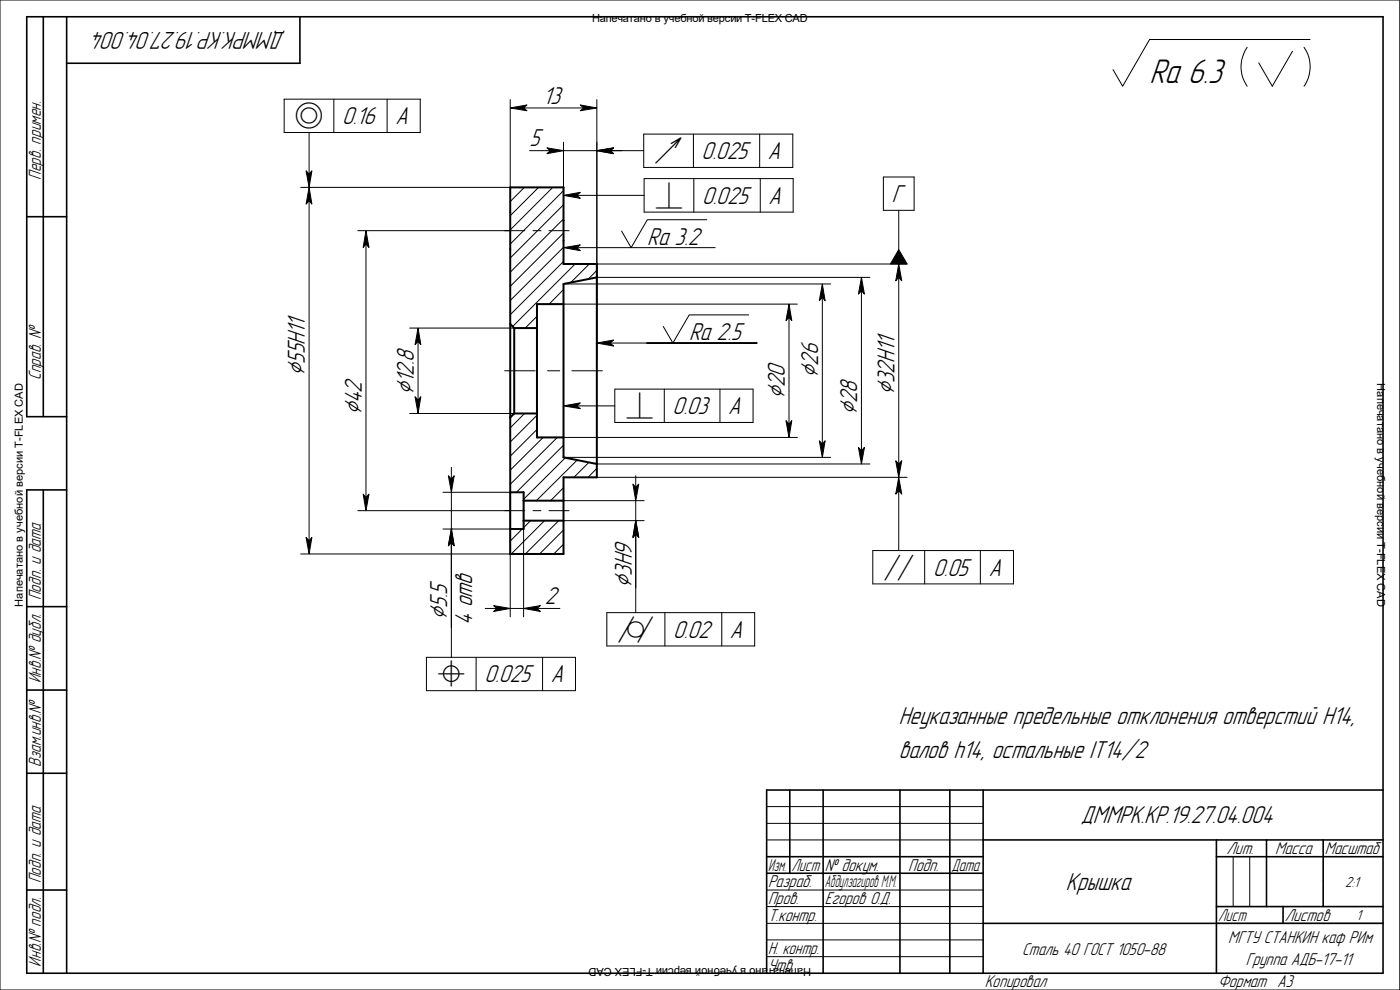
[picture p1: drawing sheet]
<svg xmlns="http://www.w3.org/2000/svg" width="297mm" height="210mm" viewBox="0 0 297 210" stroke-linecap="round" stroke-linejoin="round" font-family="sans-serif">
<g fill="none" stroke="#000" stroke-width=".21">
<path d="M0 0h297v210h-297zM264.6 10a7.1 7.1 0 0 0 0 8.3M274.2 10.9l-4.3 7.4-2.9-5M276.6 10a7.1 7.1 0 0 1 0 8.3M277.9 8.4h-34l-5.7 9.9-2.1-3.5M60.3 21h28.9v7.1h-28.9zM65.6 39.8h.1M65.6 28.1v8.8M70.8 21v7.1M82.1 21v7.1M108.2 21.1v18.7h-44.4M111.1 22.9h12.7"/>
<path d="M111.3 39.8l-3.1 3M112.4 32h4.4M114.3 39.8l-6.1 6M117.3 39.8l-9.1 9M119.5 32h7.1M119.5 30.2v13M126.6 32h.1M126.6 21.1v55.2M129.5 32h7.1M136.6 28.4h31.6v7.1h-31.6zM136.7 37.9h31.6v7.1h-31.6zM147.1 28.4v7.1"/>
<path d="M147.2 37.9v7.1M161.2 28.4v7.1M161.3 37.9v7.1M187.4 37.5h6.5v7.1h-6.5zM65.6 42.6v72.1M75.9 48.9h35.4M77.6 51.8v53.7M113.1 48.9h1.7M116.5 48.9h4.2M119.5 40.4l-11.3 11.4M119.5 43.4l-11.3 11.3M119.5 46.4l-11.3 11.3"/>
<path d="M119.5 49.4l-11.3 11.3M119.5 52.5l-11.3 11.3M119.5 55.5l-11.3 11.3M119.5 46.8v9.3M122 56l-13.2 13.3M122.4 52.5h29.3M122.4 41.4h14.3M125 56l-4 4M126.6 57.4l-1.8 1.8M126.6 56h65.8M126.6 58.8h57.9M149.9 46.6h-12.6l-3.4 5.9-2-3.5"/>
<path d="M190.7 56h.1M190.7 44.6v8.4M190.7 58.8v39.6M86.9 69.6h22.2M88.7 72.4v12.5M107.1 78.7h6.4M113.9 67.1l-2.5 2.5M116.2 78.7h2.5M119.5 61.4l-3 3.1M119.5 64.4v.1M119.5 64.5h49.7M119.5 60.2h56.7"/>
<path d="M121.3 78.7h6.5M129.5 72.8h31.1h-23.4M158.8 66.8h-12.6l-3.5 6-2-3.5M167.4 67.4v22.6M174.5 63.1v31.1M182.8 61.7v33.9M86.9 87.7h22.2M95.8 99.1v2.5M111.3 87.7l-3.1 3.1M113.9 88.1l-5.7 5.7M113.9 91.1l-5.7 5.7M115.2 92.8l-7 6.9"/>
<path d="M118.2 92.8l-10 9.9M119.5 94.4l-9.9 10M119.5 84.3v8.5h49.7M119.5 97h56.7M119.9 97.1l-8.8 8.8M122.4 86.1h8M122.4 97.6l-8.6 8.6M124.9 98.1l-3.1 3.2M126.6 99.4l-1.8 1.9M126.6 98.4h57.9M130.4 82.5h29.4v7.1h-29.4zM140.9 82.5v7.1"/>
<path d="M152.7 82.5v7.1M63.8 117.5h44.4M75.9 108.3h35.4M94 104.4h14.2v26.5M94 112.2h14.2M95.8 112.2h.1M95.8 104.4v7.8M95.8 115.1v24.3M110.8 112.2l-2.6 2.6M111.1 104.4v26.5M112.6 110.4l-1.5 1.5M113.1 108.3h1.7"/>
<path d="M115.5 110.4l-7 7.1M116.5 108.3h4.2M118.5 110.4l-7 7.1M119.5 103.5l-2.7 2.7M119.5 112.4l-5 5.1M119.5 115.4l-2 2.1M119.5 106.2h17.2M119.5 110.4h17.2M126.6 101.3h65.8M134.9 110.4h.1M134.9 100.9v2.5M134.9 106.2v4.2"/>
<path d="M134.9 113.3v16.7M185.2 116.8h29.8v7.1h-29.8zM190.7 101.3h.1M190.7 104.1v12.7M196.2 116.8v7.1M208 116.8v7.1M90.5 139.4h31.6v7.1h-31.6zM101 139.4v7.1M103 129.1h2.4M108.2 129.1h2.9M113.9 129.1h4.9M115.1 139.4v7.1"/>
<path d="M128.7 130h31.4v7h-31.4zM141.1 130v7M153.1 130v7M162.6 178.2h46M162.6 171.1h46M162.6 174.7h46M162.6 195.9h46M162.6 188.8h46M162.6 192.3h46M162.6 199.4h46M258.1 195.9h35.3M261.6 181.7v10.6"/>
<path d="M265.1 181.7v10.6M162.6 202.9h46"/>
</g>
<path d="M108.2 39.8h11.3v16.2h7.1v45.3h-7.1v16.2h-11.3zM126.6 58.8l-7.1 1.4v36.8l7.1 1.4M108.2 68.7l.9 .9M109.1 69.6h4.8M109.1 69.6v18.1M119.5 64.5h-5.6v28.3h5.6M109.1 87.7h4.8M109.1 87.7l-.9 .9M108.2 104.4h2.9v7.8h-2.9M111.1 110.4h8.4M111.1 106.2h8.4" fill="none" stroke="#000" stroke-width=".42"/>
<g fill="#000" stroke="#000" stroke-width=".21">
<path d="M64.9 36.2l.7 .7 .6-.7-.6 3.6z" fill-rule="evenodd"/>
<path d="M108.2 22.9l3.6-.6-.7 .6 .7 .6z" fill-rule="evenodd"/>
<path d="M116 31.4l3.5 .6-3.5 .6 .8-.6z" fill-rule="evenodd"/>
<path d="M123.1 22.3l3.5 .6-3.5 .6 .7-.6z" fill-rule="evenodd"/>
<path d="M126.6 32l3.6-.6-.7 .6 .7 .6z" fill-rule="evenodd"/>
<path d="M126.6 32l3.6-.6-.7 .6 .7 .6z" fill-rule="evenodd"/>
<path d="M65.6 39.8l.6 3.5-.6-.7-.7 .7z" fill-rule="evenodd"/>
<path d="M77.6 48.9l.7 3.6-.7-.7-.6 .7z" fill-rule="evenodd"/>
<path d="M119.5 41.4l3.6-.6-.7 .6 .7 .7z" fill-rule="evenodd"/>
<path d="M119.5 52.5l3.6-.6-.7 .6 .7 .7z" fill-rule="evenodd"/>
<path d="M190.7 53l1.7 3h-3.5z" fill-rule="evenodd"/>
<path d="M190.7 56l.6 3.6-.6-.8-.7 .8z" fill-rule="evenodd"/>
<path d="M88.7 69.6l.6 3.5-.6-.7-.6 .7z" fill-rule="evenodd"/>
<path d="M126.6 72.8l3.6-.7-.7 .7 .7 .6z" fill-rule="evenodd"/>
<path d="M167.4 64.5l.6 3.5-.6-.6-.6 .6z" fill-rule="evenodd"/>
<path d="M174.5 60.2l.5 3.6-.5-.7-.7 .7z" fill-rule="evenodd"/>
<path d="M182.8 58.8l.6 3.6-.6-.7-.7 .7z" fill-rule="evenodd"/>
<path d="M88.1 84.2l.6 .7 .6-.7-.6 3.5z" fill-rule="evenodd"/>
<path d="M119.5 86.1l3.6-.6-.7 .6 .7 .6z" fill-rule="evenodd"/>
<path d="M166.8 89.2l.6 .8 .6-.8-.6 3.6z" fill-rule="evenodd"/>
<path d="M173.8 93.5l.7 .7 .5-.7-.5 3.5z" fill-rule="evenodd"/>
<path d="M182.1 94.9l.7 .7 .6-.7-.6 3.5z" fill-rule="evenodd"/>
<path d="M190 97.7l.7 .7 .6-.7-.6 3.6z" fill-rule="evenodd"/>
<path d="M64.9 114l.7 .7 .6-.7-.6 3.5z" fill-rule="evenodd"/>
<path d="M77 104.8l.6 .7 .7-.7-.7 3.5z" fill-rule="evenodd"/>
<path d="M95.1 100.9l.7 .7 .6-.7-.6 3.5z" fill-rule="evenodd"/>
<path d="M95.8 112.2l.6 3.6-.6-.7-.7 .7z" fill-rule="evenodd"/>
<path d="M95.8 112.2l.6 3.6-.6-.7-.7 .7z" fill-rule="evenodd"/>
<path d="M134.3 102.7l.6 .7 .6-.7-.6 3.5z" fill-rule="evenodd"/>
<path d="M134.9 110.4l.6 3.6-.6-.7-.6 .7z" fill-rule="evenodd"/>
<path d="M134.9 110.4l.6 3.6-.6-.7-.6 .7z" fill-rule="evenodd"/>
<path d="M190.7 101.3l.6 3.5-.6-.7-.7 .7z" fill-rule="evenodd"/>
<path d="M104.7 128.5l3.5 .6-3.5 .6 .7-.6z" fill-rule="evenodd"/>
<path d="M111.1 129.1l3.5-.6-.7 .6 .7 .6z" fill-rule="evenodd"/>
</g>
<g fill="none" stroke="#000" stroke-width=".34">
<path d="M9.2 3.6v84.8M14.1 3.6v202.9M63.6 3.6v9.8h-49.5M5.7 46h8.4M14.1 88.4h-8.4v-84.8h287.7v202.9h-287.7v-102.6h8.4M9.2 103.9v102.6M5.7 128.7h8.4M5.7 146.4h8.4M5.7 164h8.4M167.6 167.6v17.7M174.6 167.6v38.9M190.9 167.6v38.9"/>
<path d="M201.5 167.6v38.9M208.6 167.6v38.9M208.6 178.2h84.8M258.1 178.2v28.3M268.7 178.2v14.1M280.7 178.2v14.1M293.4 167.6h-130.8v38.9M5.7 188.8h8.4M162.6 181.7h46M162.6 185.3h46M208.6 195.9h84.8M258.1 181.7h35.3"/>
<path d="M258.1 192.3h35.3M272.2 192.3v3.6"/>
</g>
<text font-size="6.7" x="243.9" y="17.7">Ra 6.3</text>
<g font-size="5.4">
<text x="64.7" y="79.7" transform="rotate(-90 64.7 79.7)">B</text>
<text x="87.8" y="83.8" transform="rotate(-90 87.8 83.8)">B</text>
<text x="173.6" y="80.1" transform="rotate(-90 173.6 80.1)">B</text>
<text x="189.8" y="83.8" transform="rotate(-90 189.8 83.8)">B</text>
<text x="76.8" y="88.1" transform="rotate(-90 76.8 88.1)">B</text>
<text x="166.5" y="84.7" transform="rotate(-90 166.5 84.7)">B</text>
<text x="181.9" y="88.1" transform="rotate(-90 181.9 88.1)">B</text>
<text x="134" y="124.8" transform="rotate(-90 134 124.8)">B</text>
<text x="94.9" y="131.5" transform="rotate(-90 94.9 131.5)">B</text>
</g>
<g font-size="5.2">
<text x="62.5" y="26.4">S</text>
<text x="138.8" y="33.7">V</text>
<text x="138.9" y="43.2">I</text>
<text x="132.7" y="87.8">I</text>
<text x="187.4" y="122.1">M</text>
<text x="131" y="135.3">P</text>
<text x="92.7" y="144.7">U</text>
</g>
<g font-size="4.8">
<text x="60.6" y="6.7" transform="rotate(-180 60.6 6.7)">ДММРК.КР.19.27.04.004</text>
<text x="115.2" y="22">13</text>
<text x="72.6" y="26.4">0.16</text>
<text x="83.9" y="26.4">А</text>
<text x="112.4" y="31.1">5</text>
<text x="148.8" y="33.7">0.025</text>
<text x="162.9" y="33.7">А</text>
<text x="149" y="43.2">0.025</text>
<text x="163" y="43.2">А</text>
<text x="189.2" y="42.9">Г</text>
<text x="137.3" y="51.9">Ra 3.2</text>
<text x="64.7" y="77.2" transform="rotate(-90 64.7 77.2)">55H11</text>
<text x="146.2" y="72.1">Ra 2.5</text>
<text x="173.6" y="77.6" transform="rotate(-90 173.6 77.6)">26</text>
<text x="87.8" y="81.3" transform="rotate(-90 87.8 81.3)">12.8</text>
<text x="166.5" y="82.2" transform="rotate(-90 166.5 82.2)">20</text>
<text x="189.8" y="81.3" transform="rotate(-90 189.8 81.3)">32H11</text>
<text x="76.8" y="85.6" transform="rotate(-90 76.8 85.6)">42</text>
<text x="142.7" y="87.8">0.03</text>
<text x="154.5" y="87.8">А</text>
<text x="181.9" y="85.6" transform="rotate(-90 181.9 85.6)">28</text>
<text x="134" y="122.2" transform="rotate(-90 134 122.2)">3H9</text>
<text x="198" y="122.1">0.05</text>
<text x="209.7" y="122.1">А</text>
<text x="94.9" y="128.9" transform="rotate(-90 94.9 128.9)">5.5</text>
<text x="115.6" y="128.2">2</text>
<text x="100.2" y="132.6" transform="rotate(-90 100.2 132.6)">4 отв</text>
<text x="142.8" y="135.3">0.02</text>
<text x="154.9" y="135.3">А</text>
<text x="102.8" y="144.7">0.025</text>
<text x="116.9" y="144.7">А</text>
<text x="190.7" y="153.7">Неуказанные предельные отклонения отверстий H14,</text>
<text x="190.7" y="160.7">валов h14, остальные IT14/2</text>
<text x="229.3" y="174.7">ДММРК.КР.19.27.04.004</text>
<text x="226.1" y="188.8">Крышка</text>
</g>
<g font-size="3.4">
<text x="8.7" y="38.2" transform="rotate(-90 8.7 38.2)">Перв. примен.</text>
<text x="8.7" y="80.6" transform="rotate(-90 8.7 80.6)">Справ. №</text>
<text x="8.7" y="127.3" transform="rotate(-90 8.7 127.3)">Подп. и дата</text>
<text x="8.7" y="145" transform="rotate(-90 8.7 145)">Инв.№ дубл.</text>
<text x="8.7" y="162.6" transform="rotate(-90 8.7 162.6)">Взам.инв.№</text>
<text x="175" y="184.7">№ докум.</text>
<text x="192.7" y="184.7">Подп.</text>
<text x="260.2" y="181.2">Лит.</text>
<text x="270.6" y="181.2">Масса</text>
<text x="281.1" y="181.2">Масштаб</text>
<text x="8.7" y="187.4" transform="rotate(-90 8.7 187.4)">Подп. и дата</text>
<text x="163" y="188.3">Разраб.</text>
<text x="163" y="191.8">Пров.</text>
<text x="175" y="191.8">Егоров О.Д.</text>
<text x="163" y="195.3">Т.контр.</text>
<text x="272.6" y="195.3">Листов</text>
<text x="163" y="202.4">Н. контр.</text>
<text x="216.9" y="202.6">Сталь 40 ГОСТ 1050-88</text>
<text x="260.6" y="200.1">МГТУ СТАНКИН каф РИм</text>
<text x="8.7" y="205.1" transform="rotate(-90 8.7 205.1)">Инв.№ подл.</text>
<text x="163" y="206">Утв.</text>
<text x="209" y="209.5">Копировал</text>
<text x="258.4" y="209.5">Формат</text>
<text x="264.3" y="204.7">Группа АДБ-17-11</text>
<text x="271" y="209.5">A3</text>
</g>
<g font-size="3.3">
<text x="163" y="184.7">Изм.</text>
<text x="167.9" y="184.7">Лист</text>
<text x="201.9" y="184.7">Дата</text>
<text x="175" y="188.3">Абдулзагиров М.М.</text>
<text x="258.4" y="195.3">Лист</text>
</g>
<g font-size="2.9">
<text x="285.4" y="188.1">2:1</text>
<text x="287.7" y="195.2">1</text>
</g>
<g font-size="2.3">
<text x="125.6" y="4.7">Напечатано в учебной версии T-FLEX CAD</text>
<text x="292.1" y="81.3" transform="rotate(90 292.1 81.3)">Напечатано в учебной версии T-FLEX CAD</text>
<text x="4.8" y="128.7" transform="rotate(-90 4.8 128.7)">Напечатано в учебной версии T-FLEX CAD</text>
<text x="172.1" y="205.3" transform="rotate(-180 172.1 205.3)">Напечатано в учебной версии T-FLEX CAD</text>
</g>
<text font-size=".4" x="280.2" y="187.2">1</text>
</svg>
